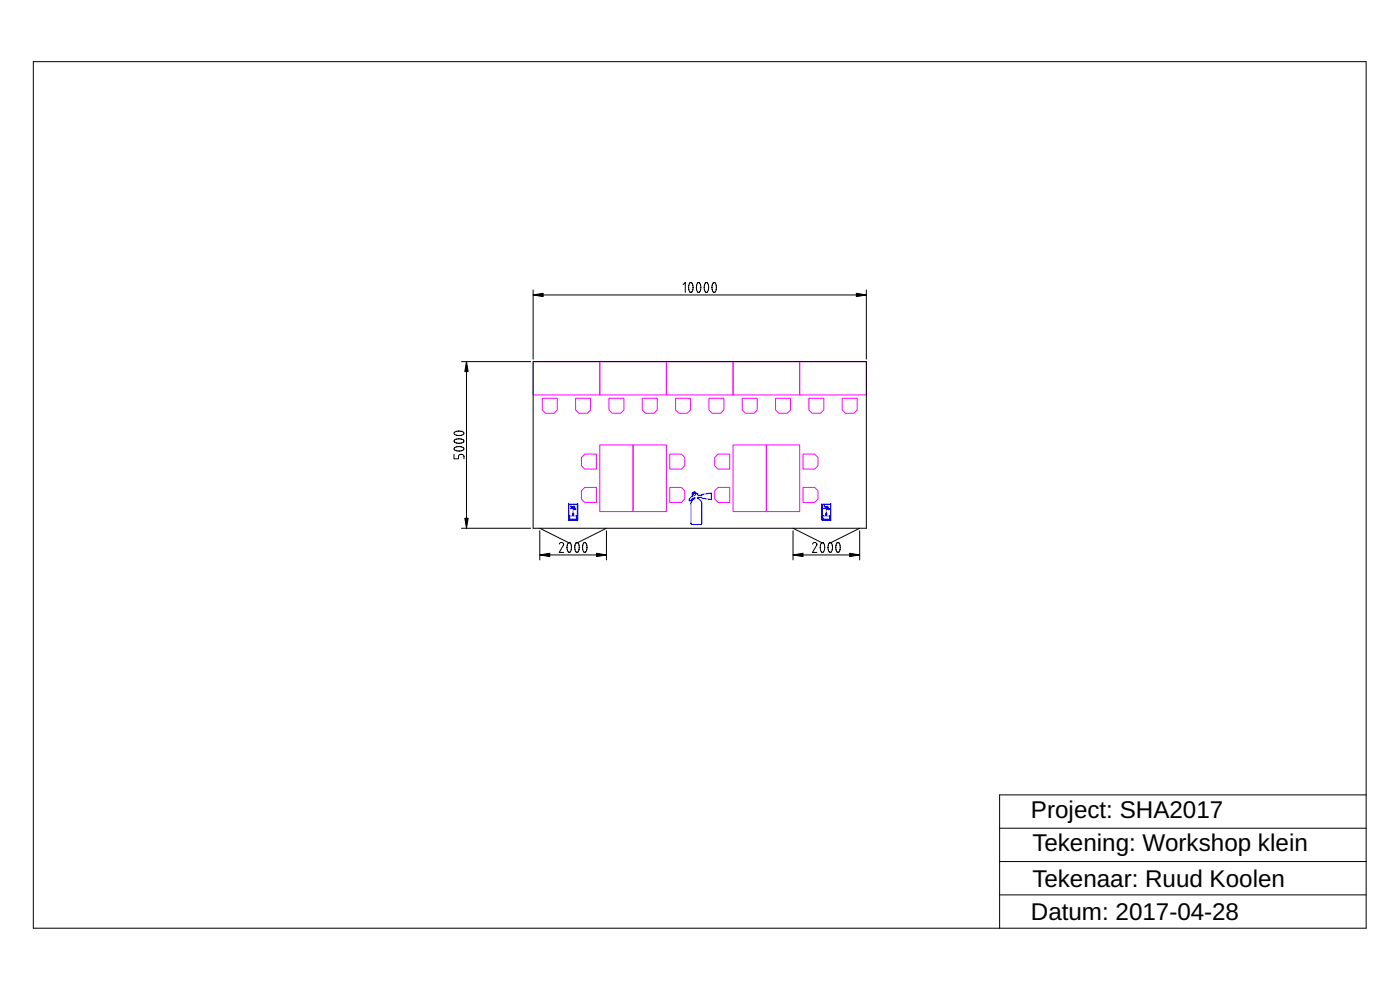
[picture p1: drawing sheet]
<svg xmlns="http://www.w3.org/2000/svg" width="420mm" height="297mm" viewBox="0 0 420 297" stroke-linecap="round" stroke-linejoin="round" font-family="sans-serif">
<g fill="none" stroke="#000" stroke-width=".3">
<path d="M10 18.5h400v260h-400zM160 87v20.8M160 88.5h100M205 85.4l.7-.7v3.1M207 84.9l.5-.1 .5 1-.1 1.4-.6 .6-.4-.4-.2-.7v-1.1zM209.4 84.9l.4-.1 .5 1-.1 1.4-.5 .6-.5-.4-.2-.7 .1-1.1zM211.7 84.9l.5-.1 .4 1-.1 1.4-.5 .6-.4-.4-.2-.7v-1.1zM214 84.9l.5-.1 .5 1-.1 1.4-.6 .6-.4-.4-.2-.7v-1.1zM260 87v20.8M138.5 108.5h20.8M140 108.5v50M160 108.5h100v50h-100z"/>
<path d="M136.2 136.3v1.4h1.4v-.7a.85 .85 0 0 1 .8-.7 .85 .85 0 0 1 .9 .7v.7M136.4 134.4l.7-.3 1.1-.1 .7 .2 .4 .5-.6 .5-1.4 .1-.9-.3-.2-.3zM136.4 132l.7-.3h1.1l.7 .2 .4 .4-.6 .6-1.4 .1-.9-.4-.2-.3zM136.4 129.7l.7-.3h1.1l.7 .2 .4 .4-.6 .5-1.4 .1-.9-.3-.2-.3zM138.5 158.5h20.8M162 158.5l8.9 4.5M162 159.3v8.7M182 158.5l-8.9 4.5M182 159.3v8.7M238 158.5l8.9 4.5M238 159.3v8.7M258 158.5l-8.9 4.5"/>
<path d="M258 159.3v8.7M162 166.5h20M167.9 163.2a.65 .65 0 0 1 .7-.5 .65 .65 0 0 1 .5 .8l-1.3 2.3h1.4M170.5 162.9l.5-.1 .5 1-.1 1.4-.6 .6-.4-.4-.2-.7v-1.1zM172.9 162.9l.4-.1 .5 1-.1 1.4-.5 .6-.5-.4-.2-.7 .1-1.1zM175.2 162.9l.5-.1 .4 1-.1 1.4-.5 .6-.4-.4-.2-.7v-1.1zM238 166.5h20M243.9 163.2a.65 .65 0 0 1 .7-.5 .65 .65 0 0 1 .5 .8l-1.3 2.3h1.4M246.5 162.9l.5-.1 .5 1-.1 1.4-.6 .6-.4-.4-.2-.7v-1.1zM248.9 162.9l.4-.1 .5 1-.1 1.4-.5 .6-.5-.4-.2-.7 .1-1.1zM251.2 162.9l.5-.1 .4 1-.1 1.4-.5 .6-.4-.4-.2-.7v-1.1zM410 238.5h-110v40"/>
<path d="M300 258.5h110M300 248.5h110M300 268.5h110"/>
</g>
<g fill="none" stroke="#00f" stroke-width=".3">
<path d="M170.6 151.2h2.8v4.9h-2.8zM170.8 151.4h2.5v4.5h-2.5zM171 154.8h2v.9h-2zM171.3 151.6v.5h.5M171.8 154.2h.4l-.2 .4zM171.8 152.2l-.2 .4h-.5M171.9 152l.6 .4-.3 .3-.5-.4zM172 153.5v.8M172.2 151.8l.3 .2v.5l-.5 .2v.4M207.9 147.8l.8-.1 .4 .5h.4v.4h1.1v-.2l2.9-.5v2l-2.9-.4v-.3h-1.1v.4l.2 .1a1.67 1.67 0 0 1 .9 1.5v5.8l-.3 .4h-2.6l-.3-.2v-6a1.66 1.66 0 0 1 1.1-1.6v-.3l-.8 .4-.6 .6-.3-.1 .1-.6 1-.7-.2-.5zM246.6 151.2h2.8v4.9h-2.8zM246.8 151.4h2.5v4.5h-2.5z"/>
<path d="M247 154.8h2v.9h-2zM247.3 151.6v.5h.5M247.8 154.2h.4l-.2 .4zM247.8 152.2l-.2 .4h-.5M247.9 152l.6 .4-.3 .3-.5-.4zM248 153.5v.8M248.2 151.8l.3 .2v.5l-.5 .2v.4"/>
<circle cx="172.7" cy="152.7" r=".23"/>
<circle cx="208.4" cy="148.3" r=".33"/>
<circle cx="248.7" cy="152.7" r=".23"/>
</g>
<g fill="none" stroke="#f0f" stroke-width=".3">
<path d="M160 108.5h20v10h-20zM162.7 119.5h4.6v3.5l-1.1 1h-2.5l-1-1zM172.7 119.5h4.6v3.5l-1.1 1h-2.5l-1-1zM180 108.5h20v10h-20zM182.7 119.5h4.6v3.5l-1.1 1h-2.5l-1-1zM192.7 119.5h4.6v3.5l-1.1 1h-2.5l-1-1zM200 108.5h20v10h-20zM202.7 119.5h4.6v3.5l-1.1 1h-2.5l-1-1zM212.7 119.5h4.6v3.5l-1.1 1h-2.5l-1-1zM220 108.5h20v10h-20zM222.7 119.5h4.6v3.5l-1.1 1h-2.5l-1-1zM232.7 119.5h4.6v3.5l-1.1 1h-2.5l-1-1z"/>
<path d="M240 108.5h20v10h-20zM242.7 119.5h4.6v3.5l-1.1 1h-2.5l-1-1zM252.7 119.5h4.6v3.5l-1.1 1h-2.5l-1-1zM175.5 136.2h3.5v4.6h-3.5l-1-1.1v-2.5zM180 133.5h10v20h-10zM190 133.5h10v20h-10zM201 136.2h3.5l1 1v2.5l-1 1.1h-3.5zM215.5 136.2h3.5v4.6h-3.5l-1-1.1v-2.5zM220 133.5h10v20h-10zM230 133.5h10v20h-10zM241 136.2h3.5l1 1v2.5l-1 1.1h-3.5zM175.5 146.3h3.5v4.5h-3.5l-1-1.1v-2.5z"/>
<path d="M201 146.3h3.5l1 .9v2.5l-1 1.1h-3.5zM215.5 146.3h3.5v4.5h-3.5l-1-1.1v-2.5zM241 146.3h3.5l1 .9v2.5l-1 1.1h-3.5z"/>
</g>
<path d="M160 88.5l3-.5v1zM257 88l3 .5-3 .5zM140 108.5l.5 3h-1zM139.5 155.5h1l-.5 3zM162 166.5l3-.5v1zM179 166l3 .5-3 .5zM238 166.5l3-.5v1zM255 166l3 .5-3 .5z" fill="#000"/>
<path d="M160 88.5l3-.5v1zM257 88l3 .5-3 .5zM140 108.5l.5 3h-1zM139.5 155.5h1l-.5 3zM162 166.5l3-.5v1zM179 166l3 .5-3 .5zM238 166.5l3-.5v1zM255 166l3 .5-3 .5z" fill="#000" stroke="#000" stroke-width=".3"/>
<g font-size="7.3">
<text x="309.4" y="245.4">Project: SHA2017</text>
<text x="309.8" y="255.4">Tekening: Workshop klein</text>
<text x="309.8" y="266.1">Tekenaar: Ruud Koolen</text>
<text x="309.4" y="276">Datum: 2017-04-28</text>
</g>
</svg>
